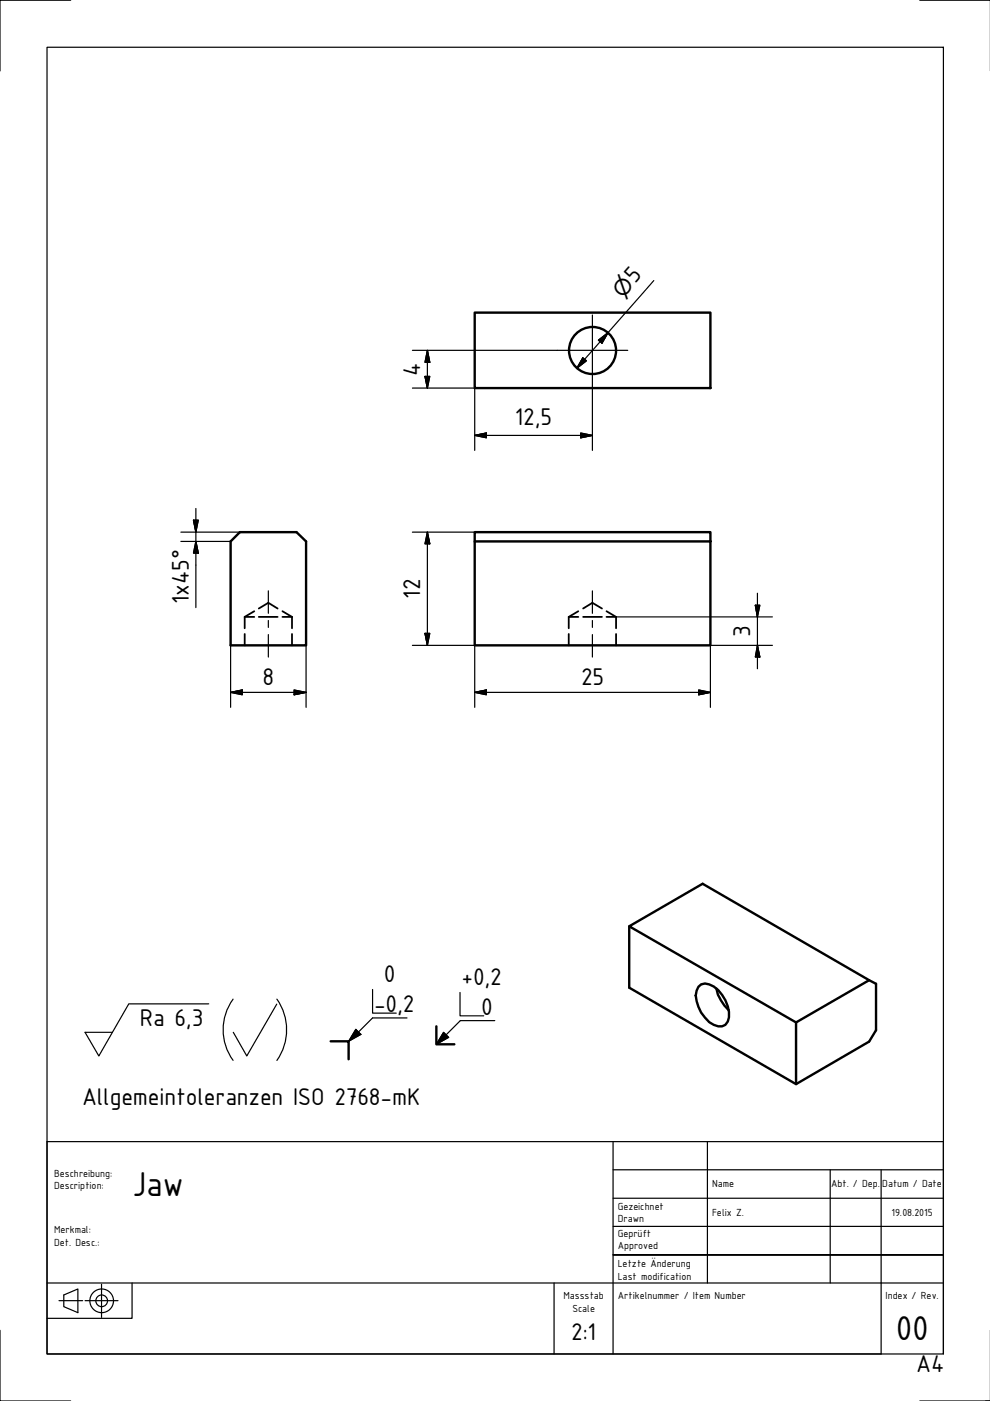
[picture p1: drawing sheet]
<svg xmlns="http://www.w3.org/2000/svg" width="210mm" height="297mm" viewBox="0 0 210 297" stroke-linecap="round" stroke-linejoin="round" font-family="sans-serif">
<!-- layer: Visible (ISO) -->
<g fill="none" stroke="#000" stroke-width=".51">
<path d="M100.6 66.3h50v16h-50zM50.9 112.8h12l2 2v22h-16v-22zM100.6 112.8h50v2h-50zM100.6 114.8v22h50v-22M133.4 196.4v13l35.4 20.5 15.5-9.1 1.4-2.4v-9.8l-36.7-21.2-15.6 9 35.4 20.4 15.5-9M148.1 209.2l.6-.5a3.6 3.6 0 0 1 3.6 1.2 6.8 6.8 0 0 1 2 6.7 1.99 1.99 0 0 1-3 .7 7.7 7.7 0 0 1-3.8-6.2l.2-1.1zM151.9 209.6a8.9 8.9 0 0 0 2.6 4.6M168.8 216.8v13.1"/>
<circle cx="125.6" cy="74.3" r="5"/>
</g>
<!-- layer: Hidden (ISO) -->
<g fill="none" stroke="#000" stroke-width=".38">
<path d="M51.9 130.8h2M51.9 130.8v2.4M51.9 134.4v2.4M53.9 129.6l-2 1.2M54.9 130.8h4M54.9 129l2-1.2 2 1.2M59.9 130.8h2M59.9 129.6l2 1.2M61.9 130.8v2.4M61.9 134.4v2.4M120.6 130.8h2M120.6 130.8v2.4"/>
<path d="M120.6 134.4v2.4M122.6 129.6l-2 1.2M123.6 130.8h4M123.6 129l2-1.2 2 1.2M128.6 130.8h2M128.6 129.6l2 1.2M130.6 130.8v2.4M130.6 134.4v2.4"/>
</g>
<!-- layer: Hatch (ISO) -->
<path d="M75.4 218.2l1.1 1.1-2.6 1.5zM94 218.9l1.1 1-2.6 1.5z" fill="#000" stroke="#000" stroke-width=".21"/>
<!-- layer: FRAME -->
<g fill="none" stroke="#000" stroke-width=".25">
<path d="M10 10h190v277.1h-190zM15 0h-15v15M195 0h15M79 209.8v5h5M86.3 215.8h-7.3l-3 3M97.5 210.4v5h5.1M104.9 216.4h-7.3l-3 3M130 254h70M130 248h70M130 242v45.1M150 242v30M176 248v24"/>
<path d="M186.8 248v39.1h-176.8v-7.6h18v-7.5M10 279.5v-37.5h190v45.1M10 272h190M117.5 272v15.1M130 266.1h70h-70M130 260h70M0 282.1v14.9h15M195 297h15"/>
</g>
<!-- layer: Dimension (ISO) -->
<g fill="none" stroke="#000" stroke-width=".25">
<path d="M138.6 59.5l-16.3 18.6M87.4 74.3h30.7M90.1 79.8h1l-.5 2.5zM90.6 74.3l.5 2.5h-1zM90.6 74.3v8M123.6 75.9l.7 .6-2 1.6zM126.9 72.1l2-1.6-1.3 2.3zM87.4 82.3h13.2v13.2M100.6 92.3l2.5-.5v1zM100.6 92.3h25M123.1 91.8l2.5 .5-2.5 .5zM125.6 81.8v13.7"/>
<path d="M38.4 114.8h10.5M38.4 112.8h12.5M41 110.3h1l-.5 2.5zM41.5 114.8l.5 2.5h-1zM41.5 107.8v21M87.4 112.8h13.2M90.6 112.8l.5 2.5h-1zM90.6 112.8v24M48.9 136.8v13.2M64.9 136.8v13.2M87.4 136.8h13.2v13.2M90.1 134.3h1l-.5 2.5z"/>
<path d="M130.6 130.8h33.2M160.1 128.3h1l-.5 2.5zM160.6 136.8l.5 2.5h-1zM160.6 125.8v16M163.8 136.8h-13.2v13.2M48.9 146.8l2.5-.5v1zM48.9 146.8h16M62.4 146.3l2.5 .5-2.5 .5zM100.6 146.8l2.5-.5v1zM100.6 146.8h50M148.1 146.3l2.5 .5-2.5 .5zM12.5 275.8h5"/>
<path d="M13.5 274.6l3-1.3v5l-3-1.3zM18 275.8h7M21.5 272.3v7"/>
<circle cx="21.6" cy="275.8" r="2.51"/>
<circle cx="21.6" cy="275.8" r="1.24"/>
</g>
<!-- layer: FRAME -->
<path d="M92.5 217.6v3.8h3.8M70.1 220.8h3.8v3.8" fill="none" stroke="#000" stroke-width=".51"/>
<!-- layer: Sketch Geometry (ISO) -->
<path d="M44.3 212.8h-17l-6.3 11.1-3-5h5.8M49.4 211.8a11 11 0 0 0 0 13M58.7 212.9l-6.4 11-2.8-5M58.7 211.8a11.3 11.3 0 0 1 0 13M75.4 218.2l1.1 1.1-2.6 1.5zM94 218.9l1.1 1-2.6 1.5z" fill="none" stroke="#000" stroke-width=".25"/>
<!-- layer: Centerline (ISO) -->
<path d="M56.9 125.3v4.7M56.9 131.6v1.4M56.9 134.5v4.8M125.6 125.3v4.7M125.6 131.6v1.4M125.6 134.5v4.8" fill="none" stroke="#000" stroke-width=".25"/>
<!-- layer: Center Mark (ISO) -->
<path d="M118.1 74.3h15M125.6 66.8v15" fill="none" stroke="#000" stroke-width=".25"/>
<!-- layer: Dimension (ISO) -->
<g fill="#000" stroke="#000" stroke-width=".25">
<path d="M90.1 79.8l.5 2.5zM90.1 79.8h1l-.5 2.5zM90.6 74.3l.5 2.5zM90.6 74.3l.5 2.5h-1zM123.6 75.9l-1.3 2.2zM123.6 75.9l.7 .6-2 1.6zM128.9 70.5l-1.3 2.3zM126.9 72.1l2-1.6-1.3 2.3zM100.6 92.3l2.5-.5zM100.6 92.3l2.5-.5v1zM123.1 92.8l2.5-.5zM123.1 91.8l2.5 .5-2.5 .5z"/>
<path d="M41 110.3l.5 2.5zM41 110.3h1l-.5 2.5zM41.5 114.8l.5 2.5zM41.5 114.8l.5 2.5h-1zM90.6 112.8l.5 2.5zM90.6 112.8l.5 2.5h-1zM90.1 134.3l.5 2.5zM90.1 134.3h1l-.5 2.5zM160.1 128.3l.5 2.5zM160.1 128.3h1l-.5 2.5zM160.6 136.8l.5 2.5zM160.6 136.8l.5 2.5h-1z"/>
<path d="M48.9 146.8l2.5-.5zM48.9 146.8l2.5-.5v1zM62.4 147.3l2.5-.5zM62.4 146.3l2.5 .5-2.5 .5zM100.6 146.8l2.5-.5zM100.6 146.8l2.5-.5v1zM148.1 147.3l2.5-.5zM148.1 146.3l2.5 .5-2.5 .5z"/>
</g>
<g font-size="7.9">
<text x="28" y="253.5">Jaw</text>
<text x="189.9" y="284">00</text>
</g>
<g font-size="5.5">
<text x="134.7" y="60.3" transform="rotate(-49 134.7 60.3)">5</text>
<text x="89.1" y="79.7" transform="rotate(-90 89.1 79.7)">4</text>
<text x="109.2" y="90.1">12,5</text>
<text x="40" y="128.1" transform="rotate(-90 40 128.1)">1x45°</text>
<text x="89.1" y="126.9" transform="rotate(-90 89.1 126.9)">12</text>
<text x="159.1" y="135.1" transform="rotate(-90 159.1 135.1)">3</text>
<text x="55.7" y="145.3">8</text>
<text x="123.2" y="145.3">25</text>
<text x="81.4" y="208.3">0</text>
<text x="97.9" y="208.9">+0,2</text>
<text x="79.3" y="214.6">-0,2</text>
<text x="102" y="215.1">0</text>
<text x="29.7" y="217.5">Ra 6,3</text>
<text x="17.4" y="234.2">Allgemeintoleranzen ISO 2768-mK</text>
<text x="121.1" y="284">2:1</text>
<text x="194.2" y="290.8">A4</text>
</g>
<text font-size="4.6" x="132.1" y="63.3" transform="rotate(-49 132.1 63.3)">⌀</text>
<g font-size="2.3">
<text x="11.5" y="249.5">Beschreibung:</text>
<text x="151" y="251.8">Name</text>
<text x="176.2" y="251.6">Abt. / Dep.</text>
<text x="187.1" y="251.8">Datum / Date</text>
<text x="11.5" y="252.1">Description:</text>
<text x="131" y="256.5">Gezeichnet</text>
<text x="151" y="257.8">Felix Z.</text>
<text x="189" y="257.8">19.08.2015</text>
<text x="11.5" y="261.5">Merkmal:</text>
<text x="131" y="259.1">Drawn</text>
<text x="131" y="262.2">Geprüft</text>
<text x="11.5" y="264.1">Det. Desc.:</text>
<text x="131" y="264.9">Approved</text>
<text x="131" y="268.7">Letzte Änderung</text>
<text x="119.4" y="275.5">Massstab</text>
<text x="131" y="271.3">Last modification</text>
<text x="131" y="275.5">Artikelnummer / Item Number</text>
<text x="187.8" y="275.5">Index / Rev.</text>
<text x="121.3" y="278.2">Scale</text>
</g>
</svg>
